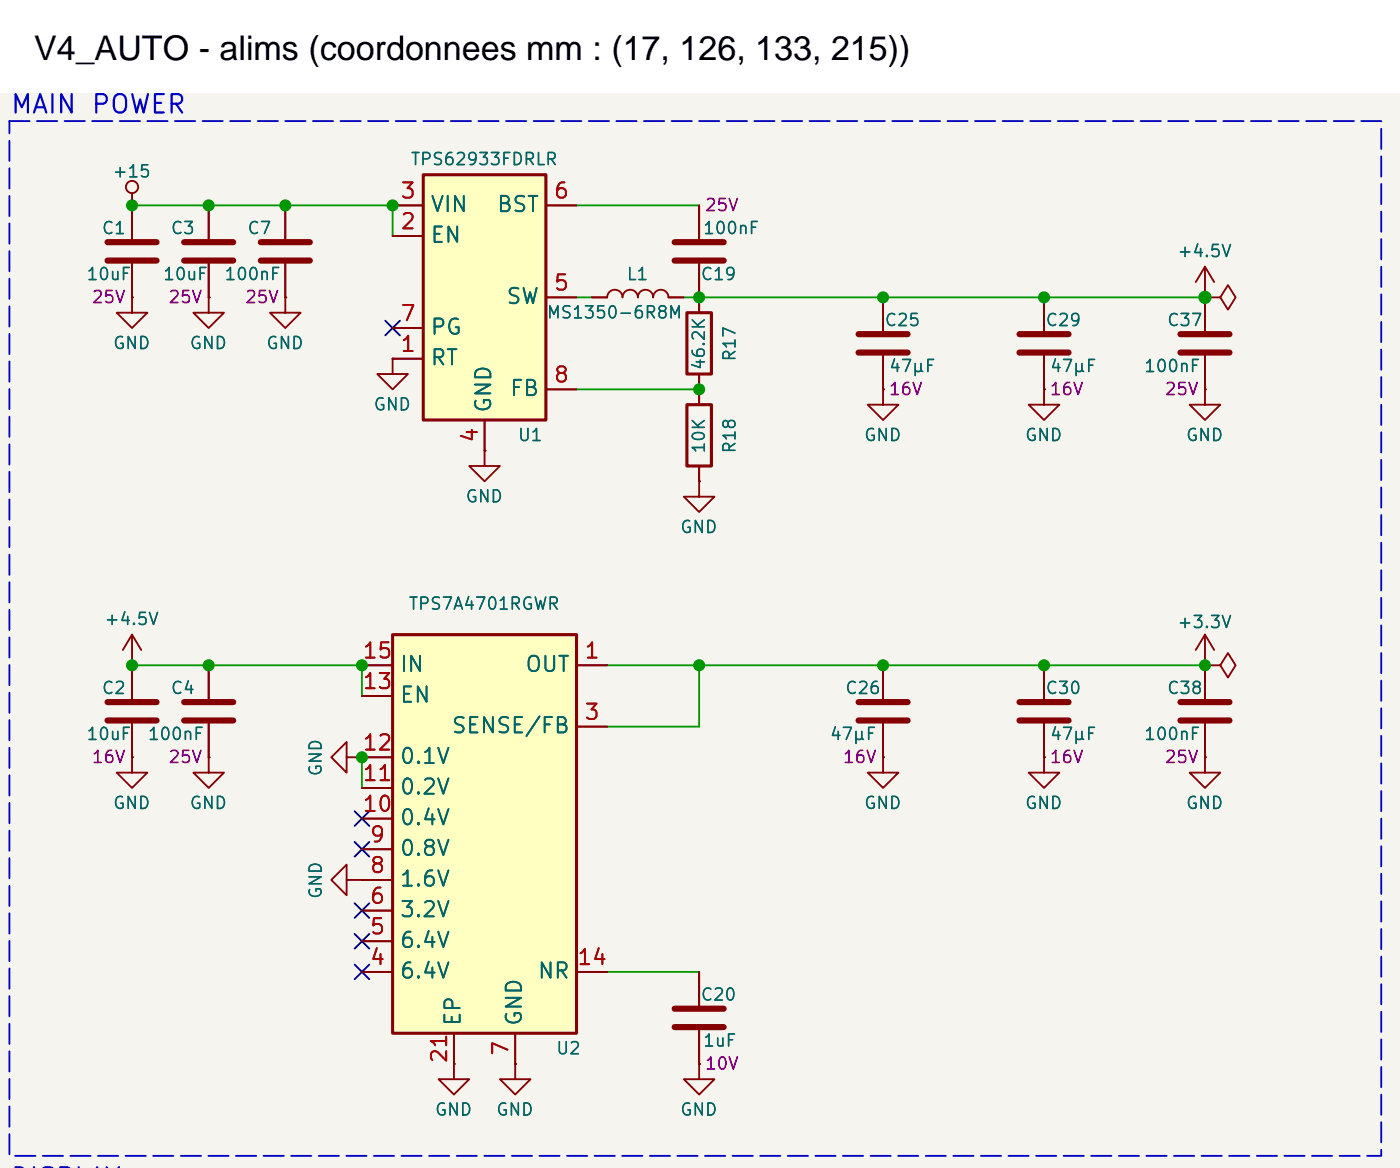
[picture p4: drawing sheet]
<svg xmlns="http://www.w3.org/2000/svg" width="116mm" height="97mm" viewBox="0 0 116 97" stroke-linecap="round" stroke-linejoin="round" font-family="sans-serif">
<path d="M0 7.7h116.1v89.1h-116.1z" fill="#f5f4ef" stroke="#f5f4ef" stroke-width=".08"/>
<path d="M8.9 21.6h4.1M8.9 20.1h4.1M84.5 27.7h4M84.5 29.2h4M8.9 58.2h4.1M8.9 59.7h4.1M84.5 58.2h4M84.5 59.7h4" fill="none" stroke="#840000" stroke-width=".51"/>
<g fill="none" stroke="#840000" stroke-width=".15">
<path d="M10.9 17v2.8M10.9 21.8v2.8M23.6 24.6v1.3h1.3l-1.3 1.3-1.2-1.3h1.2M23.6 24.6h.1M32.5 29.7v1.3h1.3l-1.3 1.3-1.2-1.3h1.2M32.5 29.7h.1M49 24.6h1.3a.64 .64 0 0 1 .6-.6 .64 .64 0 0 1 .7 .6 .64 .64 0 0 1 .6-.6 .64 .64 0 0 1 .7 .6 .64 .64 0 0 1 .6-.6 .64 .64 0 0 1 .6 .6 .64 .64 0 0 1 .7-.6 .64 .64 0 0 1 .6 .6h1.3M86.5 24.6v2.8M86.5 29.5v2.8M10.9 55.1v2.8M10.9 59.9v2.8M86.5 55.1v2.8"/>
<path d="M86.5 59.9v2.8M17.3 62.7v1.3h1.3l-1.3 1.3-1.3-1.3h1.3M17.3 62.7h.1M28.7 62.7v-1.2l-1.2 1.2 1.2 1.3v-1.3h1.3M30 62.7h.1"/>
</g>
<path d="M32.5 52.6h15.3v33h-15.3z" fill="#ffffc2"/>
<path d="M56.9 33.5h2v5.1h-2zM56.9 25.9h2v5.1h-2zM32.5 52.6h15.3v33h-15.3z" fill="none" stroke="#840000" stroke-width=".25"/>
<g fill="none" stroke="#840000" stroke-width=".15">
<path d="M10.9 16v1M17.3 17v2.8M23.6 17v2.8M57.9 17v2.8M10.9 24.6v1.3h1.3l-1.3 1.3-1.2-1.3h1.2M10.9 24.6h.1M17.3 24.6v1.3h1.3l-1.3 1.3-1.3-1.3h1.3M17.3 24.6h.1M17.3 21.8v2.8M23.6 21.8v2.8M40.2 37.3v1.3h1.2l-1.2 1.3-1.3-1.3h1.3M40.2 37.3h.1"/>
<path d="M57.9 39.9v1.2h1.3l-1.3 1.3-1.2-1.3h1.2M57.9 39.9h.1M57.9 21.8v4.1M57.9 31v2.5M57.9 38.6v1.3M73.2 32.3v1.2h1.2l-1.2 1.3-1.3-1.3h1.3M73.2 32.3h.1M73.2 24.6v2.8M73.2 29.5v2.8M99.8 24.6h.1M99.8 32.3v1.2h1.3l-1.3 1.3-1.2-1.3h1.2M99.8 32.3h.1"/>
<path d="M99.8 24.6h1.3l.6-1 .7 1-.7 1.1-.6-1.1M99.8 22.1l-.7 1.3M99.8 22.1l.8 1.3M99.8 22.1v2.5M10.9 55.1h.1M10.9 52.6l-.7 1.2M10.9 52.6l.8 1.2M10.9 52.6v2.5M17.3 55.1v2.8M17.3 59.9v2.8M30 55.1h2.5M30 57.7h2.5"/>
<path d="M47.8 55.1h2.5M99.8 55.1h1.3l.6-1 .7 1-.7 1-.6-1M99.8 55.1h.1M99.8 52.6v5.3M99.8 59.9v2.8M99.8 52.6l-.7 1.2M99.8 52.6l.8 1.2M10.9 62.7v1.3h1.3l-1.3 1.3-1.2-1.3h1.2M10.9 62.7h.1M28.7 72.9v-1.3l-1.2 1.3 1.2 1.3v-1.3h1.3M30 72.9h.1M30 78h2.5"/>
<path d="M30 75.4h2.5M30 72.9h2.5M30 70.4h2.5M30 67.8h2.5M30 65.3h2.5M30 62.7h2.5M47.8 60.2h2.5M73.2 62.7v1.3h1.2l-1.2 1.3-1.3-1.3h1.3M73.2 62.7h.1M30 80.5h2.5M37.6 85.6v2.5M42.7 88.1v1.3h1.3l-1.3 1.3-1.3-1.3h1.3"/>
<path d="M42.7 88.1h.1M42.7 85.6v2.5M47.8 80.5h2.5M57.9 88.1v1.3h1.3l-1.3 1.3-1.2-1.3h1.2M57.9 88.1h.1M57.9 80.5v2.8M57.9 85.3v2.8"/>
<circle cx="10.9" cy="15.5" r=".51"/>
</g>
<g fill="none" stroke="#840000" stroke-width=".51">
<path d="M15.3 21.6h4M15.3 20.1h4M21.6 21.6h4.1M21.6 20.1h4.1M55.9 21.6h4.1M55.9 20.1h4.1M71.1 27.7h4.1M71.1 29.2h4.1M15.3 59.7h4M15.3 58.2h4M97.8 59.7h4.1M97.8 58.2h4.1"/>
<path d="M55.9 85.1h4.1M55.9 83.6h4.1"/>
</g>
<path d="M35.1 14.5h10.1v20.3h-10.1z" fill="#ffffc2"/>
<path d="M35.1 14.5h10.1v20.3h-10.1z" fill="none" stroke="#840000" stroke-width=".25"/>
<g fill="none" stroke="#840000" stroke-width=".15">
<path d="M10.9 17v2.8M17.3 17v2.8M23.6 17v2.8M32.5 19.6h2.6M32.5 17h2.6M45.2 17h2.6M57.9 17v2.8M10.9 24.6h.1M10.9 21.8v2.8M17.3 24.6h.1M17.3 21.8v2.8M23.6 24.6h.1"/>
<path d="M23.6 21.8v2.8M32.5 29.7h.1M32.5 29.7h2.6M32.5 27.2h2.6M40.2 37.3h.1M40.2 34.8v2.5M45.2 24.6h2.6M45.2 32.3h2.6M49 24.6h1.3M55.4 24.6h1.3M57.9 39.9h.1M57.9 21.8v4.1"/>
<path d="M57.9 31v2.5M57.9 38.6v1.3M73.2 32.3h.1M73.2 24.6v2.8M73.2 29.5v2.8M86.5 32.3v1.2h1.3l-1.3 1.3-1.3-1.3h1.3M86.5 32.3h.1M86.5 24.6v2.8M86.5 29.5v2.8M99.8 32.3h.1M99.8 24.6h.1M99.8 24.6v2.8"/>
<path d="M99.8 29.5v2.8M10.9 55.1h.1M10.9 55.1v2.8M10.9 59.9v2.8M17.3 55.1v2.8M17.3 59.9v2.8M30 55.1h2.5M30 57.7h2.5M47.8 55.1h2.5M73.2 55.1v2.8M73.2 59.9v2.8M86.5 55.1v2.8"/>
<path d="M86.5 59.9v2.8M99.8 55.1h.1M99.8 55.1v2.8M99.8 59.9v2.8M10.9 62.7h.1M17.3 62.7h.1M30 62.7h.1M30 72.9h.1M30 78h2.5M30 75.4h2.5M30 72.9h2.5M30 70.4h2.5"/>
<path d="M30 67.8h2.5M30 65.3h2.5M30 62.7h2.5M47.8 60.2h2.5M73.2 62.7h.1M86.5 62.7v1.3h1.3l-1.3 1.3-1.3-1.3h1.3M86.5 62.7h.1M99.8 62.7v1.3h1.3l-1.3 1.3-1.2-1.3h1.2M99.8 62.7h.1M30 80.5h2.5M37.6 88.1v1.3h1.3l-1.3 1.3-1.3-1.3h1.3M37.6 88.1h.1"/>
<path d="M37.6 85.6v2.5M42.7 88.1h.1M42.7 85.6v2.5M47.8 80.5h2.5M57.9 88.1h.1M57.9 80.5v2.8M57.9 85.3v2.8"/>
</g>
<path d="M97.8 29.2h4.1M97.8 27.7h4.1M71.1 58.2h4.1M71.1 59.7h4.1" fill="none" stroke="#840000" stroke-width=".51"/>
<path d="M10.9 17h21.6v2.6M47.8 17h10.1M47.8 24.6h1.2M47.8 32.3h10.1M56.7 24.6h43.1M10.9 55.1h19.1v2.6M50.3 55.1h49.5M57.9 55.1v5.1h-7.6M30 62.7v2.6M50.3 80.5h7.6" fill="none" stroke="#009600" stroke-width=".15"/>
<path d="M31.9 26.6l1.2 1.2M33.1 26.6l-1.2 1.2M29.4 79.9l1.2 1.2M29.4 77.4l1.2 1.2M29.4 69.7l1.2 1.3M29.4 67.2l1.2 1.2M29.4 74.8l1.2 1.2M30.6 79.9l-1.2 1.2M30.6 77.4l-1.2 1.2M30.6 69.7l-1.2 1.3M30.6 67.2l-1.2 1.2M30.6 74.8l-1.2 1.2" fill="none" stroke="#000084" stroke-width=".15"/>
<path d="M.8 10h113.6v85.8h-113.6z" fill="none" stroke="#0000c2" stroke-width=".15" stroke-dasharray="1.7 .6"/>
<g fill="#009600" stroke="#009600" stroke-width=".08">
<circle cx="73.2" cy="24.6" r=".46"/>
<circle cx="57.9" cy="32.3" r=".46"/>
<circle cx="57.9" cy="24.6" r=".46"/>
<circle cx="99.8" cy="24.6" r=".51"/>
<circle cx="86.5" cy="24.6" r=".46"/>
<circle cx="57.9" cy="55.1" r=".46"/>
<circle cx="73.2" cy="55.1" r=".46"/>
<circle cx="86.5" cy="55.1" r=".46"/>
<circle cx="30" cy="62.7" r=".46"/>
<circle cx="99.8" cy="55.1" r=".46"/>
<circle cx="17.3" cy="55.1" r=".46"/>
<circle cx="10.9" cy="55.1" r=".46"/>
<circle cx="30" cy="55.1" r=".46"/>
<circle cx="17.3" cy="17" r=".46"/>
<circle cx="10.9" cy="17" r=".46"/>
<circle cx="32.5" cy="17" r=".46"/>
<circle cx="23.6" cy="17" r=".46"/>
</g>
<text font-size="2.8" x="2.8" y="4.9">V4_AUTO - alims (coordonnees mm : (17, 126, 133, 215))</text>
<g font-size="1.5" fill="#0000c2">
<text x=".8" y="9.8">MAIN</text>
<text x="7.5" y="9.8">POWER</text>
</g>
<g font-size="1.3" fill="#a90000">
<text x="33.1" y="16.8">3</text>
<text x="45.8" y="16.8">6</text>
<text x="33.1" y="19.3">2</text>
<text x="33.1" y="29.5">1</text>
<text x="33.1" y="26.9">7</text>
<text x="45.8" y="24.4">5</text>
<text x="45.8" y="32">8</text>
<text x="39.9" y="36.8" transform="rotate(-90 39.9 36.8)">4</text>
<text x="29.9" y="57.4">13</text>
<text x="29.9" y="54.9">15</text>
<text x="48.3" y="54.9">1</text>
<text x="48.3" y="59.9">3</text>
<text x="29.9" y="65">11</text>
<text x="29.9" y="62.5">12</text>
<text x="29.9" y="67.6">10</text>
<text x="30.6" y="70.1">9</text>
<text x="30.6" y="77.7">5</text>
<text x="30.6" y="75.2">6</text>
<text x="30.6" y="72.6">8</text>
<text x="30.6" y="80.3">4</text>
<text x="47.7" y="80.3">14</text>
<text x="37.4" y="88.2" transform="rotate(-90 37.4 88.2)">21</text>
<text x="42.4" y="87.6" transform="rotate(-90 42.4 87.6)">7</text>
</g>
<g font-size="1.3" fill="#006464">
<text x="35.6" y="17.9">VIN</text>
<text x="41.1" y="17.9">BST</text>
<text x="35.6" y="20.4">EN</text>
<text x="35.6" y="28">PG</text>
<text x="41.9" y="25.5">SW</text>
<text x="35.6" y="30.6">RT</text>
<text x="41" y="34.3" transform="rotate(-90 41 34.3)">GND</text>
<text x="42.2" y="33.1">FB</text>
<text x="33" y="58.5">EN</text>
<text x="33" y="56">IN</text>
<text x="43.4" y="56">OUT</text>
<text x="33" y="63.6">0.1V</text>
<text x="37.3" y="61.1">SENSE/FB</text>
<text x="33" y="71.2">0.8V</text>
<text x="33" y="68.7">0.4V</text>
<text x="33" y="66.1">0.2V</text>
<text x="33" y="76.3">3.2V</text>
<text x="33" y="73.8">1.6V</text>
<text x="33" y="81.4">6.4V</text>
<text x="33" y="78.8">6.4V</text>
<text x="44.5" y="81.4">NR</text>
<text x="38.5" y="85.1" transform="rotate(-90 38.5 85.1)">EP</text>
<text x="43.6" y="85.1" transform="rotate(-90 43.6 85.1)">GND</text>
</g>
<g font-size="1" fill="#006464">
<text x="9.2" y="15">+15</text>
<text x="33.9" y="13.9">TPS62933FDRLR</text>
<text x="7.1" y="23.5">10uF</text>
<text x="8.4" y="19.6">C1</text>
<text x="13.4" y="23.5">10uF</text>
<text x="14.1" y="19.6">C3</text>
<text x="18.5" y="23.5">100nF</text>
<text x="20.4" y="19.6">C7</text>
<text x="51.8" y="23.5">L1</text>
<text x="58" y="23.5">C19</text>
<text x="58.2" y="19.6">100nF</text>
<text x="97.5" y="21.6">+4.5V</text>
<text x="9.3" y="29.2">GND</text>
<text x="15.6" y="29.2">GND</text>
<text x="22" y="29.2">GND</text>
<text x="45.2" y="26.6">MS1350-6R8M</text>
<text x="73.2" y="27.3">C25</text>
<text x="86.6" y="27.3">C29</text>
<text x="96.6" y="27.3">C37</text>
<text x="30.9" y="34.3">GND</text>
<text x="58.7" y="30.7" transform="rotate(-90 58.7 30.7)">46.2K</text>
<text x="61.2" y="30" transform="rotate(-90 61.2 30)">R17</text>
<text x="73.6" y="31.1">47µF</text>
<text x="86.9" y="31.1">47µF</text>
<text x="94.7" y="31.1">100nF</text>
<text x="38.5" y="41.9">GND</text>
<text x="42.8" y="36.8">U1</text>
<text x="58.7" y="37.6" transform="rotate(-90 58.7 37.6)">10K</text>
<text x="61.2" y="37.6" transform="rotate(-90 61.2 37.6)">R18</text>
<text x="71.5" y="36.8">GND</text>
<text x="84.9" y="36.8">GND</text>
<text x="98.2" y="36.8">GND</text>
<text x="56.3" y="44.4">GND</text>
<text x="8.6" y="52">+4.5V</text>
<text x="33.8" y="50.8">TPS7A4701RGWR</text>
<text x="97.5" y="52.3">+3.3V</text>
<text x="8.4" y="57.7">C2</text>
<text x="14.1" y="57.7">C4</text>
<text x="70" y="57.7">C26</text>
<text x="86.6" y="57.7">C30</text>
<text x="96.6" y="57.7">C38</text>
<text x="7.1" y="61.6">10uF</text>
<text x="12.2" y="61.6">100nF</text>
<text x="26.9" y="64.4" transform="rotate(-90 26.9 64.4)">GND</text>
<text x="68.7" y="61.6">47µF</text>
<text x="86.9" y="61.6">47µF</text>
<text x="94.7" y="61.6">100nF</text>
<text x="9.3" y="67.3">GND</text>
<text x="15.6" y="67.3">GND</text>
<text x="71.5" y="67.3">GND</text>
<text x="84.9" y="67.3">GND</text>
<text x="98.2" y="67.3">GND</text>
<text x="26.9" y="74.5" transform="rotate(-90 26.9 74.5)">GND</text>
<text x="58" y="83.1">C20</text>
<text x="46" y="87.6">U2</text>
<text x="58.2" y="87">1uF</text>
<text x="36" y="92.7">GND</text>
<text x="41" y="92.7">GND</text>
<text x="56.3" y="92.7">GND</text>
</g>
<g font-size="1" fill="#840084">
<text x="58.3" y="17.7">25V</text>
<text x="7.5" y="25.4">25V</text>
<text x="13.9" y="25.4">25V</text>
<text x="20.2" y="25.4">25V</text>
<text x="73.6" y="33">16V</text>
<text x="86.9" y="33">16V</text>
<text x="96.4" y="33">25V</text>
<text x="7.5" y="63.5">16V</text>
<text x="13.9" y="63.5">25V</text>
<text x="69.8" y="63.5">16V</text>
<text x="86.9" y="63.5">16V</text>
<text x="96.4" y="63.5">25V</text>
<text x="58.3" y="88.9">10V</text>
</g>
</svg>
